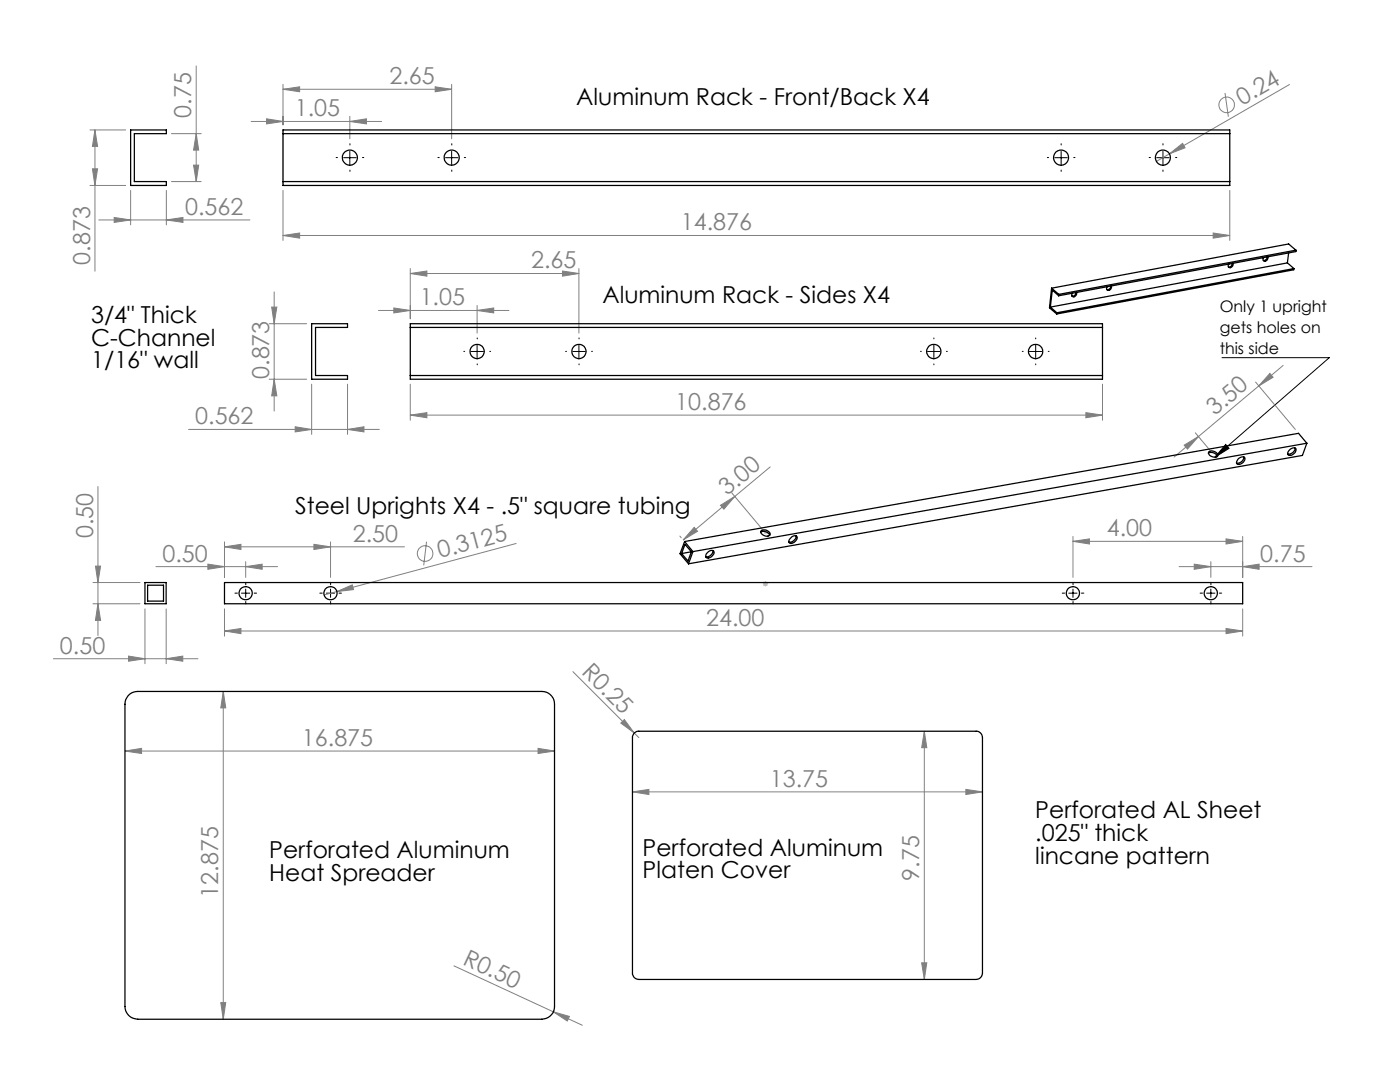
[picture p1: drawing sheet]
<svg xmlns="http://www.w3.org/2000/svg" width="279mm" height="216mm" viewBox="0 0 279 216" stroke-linecap="round" stroke-linejoin="round" font-family="sans-serif">
<g fill="none" stroke="#808080" stroke-width=".2">
<path d="M39.2 13.2v23M56.5 17.8l3.3-.5v1zM56.5 16.8v8.1M56.5 17.8h33.6M86.9 17.3l3.2 .5-3.2 .5zM90.1 16.8v10.9M244.5 18.6l.6 4.7M257.4 16.9l-24 13.8M18 25.9h7.1M18 37h7.1M18.5 33.7h1l-.6 3.3zM18.9 25.9v28.2"/>
<path d="M18.9 25.9l.6 3.3h-1zM26.1 38v6.9M33.2 38v6.9M34.2 36.2h5.9M34.2 26.7h5.9M38.6 32.9h1.1l-.5 3.3zM39.2 26.7l.5 3.3h-1.1zM50.1 24.2h26.1M53.2 23.7l3.3 .5-3.3 .5zM56.5 38v10M69.8 24.2l3.3-.5v1zM69.8 23.2v4.5"/>
<path d="M233.4 30.7l2.6-2.1 .5 .9zM233.4 30.7l-2.6 1.5M245.4 38v10M19.7 43.9h30.2M22.8 43.4l3.3 .5-3.3 .5zM33.2 43.9l3.3-.5v1zM54.7 58.2v23.8M56.5 47l3.3-.5v1zM56.5 47h188.9M81.9 54.6l3.3-.5v1zM81.9 53.6v10M81.9 54.6h33.6"/>
<path d="M112.3 54.1l3.2 .5-3.2 .5zM115.5 53.6v12.9M242.1 46.5l3.3 .5-3.3 .5zM53.7 64.6h7.5M53.7 75.7h7.5M54.2 61.3h1l-.5 3.3zM54.7 75.7l.5 3.3h-1zM62.2 76.7v10M69.4 76.7v10M75.5 61.9h26.1M78.6 61.5l3.3 .4-3.3 .5zM81.9 76.7v7.2"/>
<path d="M95.2 61.9l3.3-.4v.9zM95.2 61v5.5M220 76.7v7.2M250.6 76.2l7.9 9.5M253.4 74.5l.7 .8-2.9 1.7zM256.1 72.9l-16.9 14.2M19.5 97.1v29.7M37.6 85.7h38.1M58.9 85.2l3.3 .5-3.3 .5zM69.4 85.7l3.2-.5v1zM81.9 82.8l3.3-.5v1.1zM81.9 82.8h138.1"/>
<path d="M146 98.3l6.1 7.3M146.6 99.1l-10.3 8.6M153.7 93.2l-7.1 5.9M216.7 82.3l3.3 .5-3.3 .6zM236.3 88.8l2.9-1.7-2.2 2.5zM238.5 86.4l3 3.5M239.2 87.1l-4.9 4.1M18.6 116.2h9.3M19.1 113h1l-.6 3.2zM31.1 113.1h24.3M41.5 112.6l3.3 .5-3.3 .5zM44.8 109.1l3.3-.5v1z"/>
<path d="M44.8 108.1v7.2M44.8 109.1h35.9M49 113.1l3.3-.5v1zM49 112.1v3.1M62.7 108.6l3.3 .5-3.3 .5zM66 108.1v7.1M67.2 118l3.1-1.3 .3 1zM67.2 118l-2.5 .7M85.1 108.1l-.5 4.7M103 108.4l-35.8 9.6M135.7 107l.3 .3M138.5 105.2l.7 .8-2.9 1.7z"/>
<path d="M143.8 100.8l2.8-1.7-2.1 2.5zM214.1 108l3.3-.5v1zM214.1 107v8.2M214.1 108h33.9M235.3 113.1h26.5M238.3 112.6l3.4 .5-3.4 .5zM241.7 112.1v3.1M244.7 107.5l3.3 .5-3.3 .5zM248 113.1l3.3-.5v1zM248 107v8.3M10.7 131.4h28.8M18.6 120.5h9.3"/>
<path d="M19.5 120.5l.6 3.3h-1zM25.6 130.9l3.3 .5-3.3 .5zM28.9 121.5v10.9M33.2 131.4l3.3-.5v1zM33.2 121.5v10.9M44.6 138l.4 3.3h-.9zM44.6 138v65.4M44.8 125.9l3.3-.5v1zM44.8 121.5v5.4M44.8 125.9h203.2M114.3 134l13.2 13.2M244.7 125.4l3.3 .5-3.3 .5z"/>
<path d="M248 121.5v5.4M24.9 149.9l3.4-.6v1.1zM24.9 149.9h85.8M107.4 149.3l3.3 .6-3.3 .5zM123.9 144.3l.7-.7 2 2.7zM126.2 158l3.3-.5v1zM126.2 158h69.9M184.5 145.9v49.5M184.5 145.9l.5 3.3h-1.1zM192.8 157.5l3.3 .5-3.3 .5zM90.6 192.7l25.6 11.9M183.9 192.1h1.1l-.5 3.3z"/>
<path d="M44.1 200.1h.9l-.4 3.3zM110.4 201.9l3.2 .9-.4 .9z"/>
<circle cx="244.8" cy="20.9" r="1.56"/>
<circle cx="84.8" cy="110.5" r="1.55"/>
</g>
<g fill="none" stroke="#000" stroke-width=".2">
<path d="M68.6 31.5h2.5M69.8 30.2v2.5M88.9 31.5h2.5M90.1 30.2v2.5M210.5 31.5h2.5M211.8 30.2v2.5M230.8 31.5h2.5M232.1 30.2v2.5M94 70.1h2.5M95.2 68.9v2.5M114.3 70.1h2.5M115.5 68.9v2.5"/>
<path d="M185.1 70.1h2.5M186.4 68.9v2.5M205.4 70.1h2.5M206.7 68.9v2.5M243.9 71.4h21.4l-22.8 19.8M244.6 88.7l.7 .8-2.8 1.7zM48.2 118.4h1.6M49 117.5v1.7M65.1 118.4h1.7M66 117.5v1.7M213.3 118.4h1.6M214.1 117.5v1.7"/>
<path d="M240.8 118.4h1.7M241.7 117.5v1.7"/>
</g>
<path d="M152.3 116.5h1M152.4 106.1h1M152.4 116.1l.7 .7M152.5 105.8l.7 .7M152.8 116v1M152.9 105.6v1M153.1 116.1l-.7 .7M153.2 105.8l-.7 .7" fill="none" stroke="#c0c0c0" stroke-width=".2"/>
<g fill="none" stroke="#000" stroke-width=".2" stroke-dasharray="15.2 1.3 1.3 1.3">
<path d="M67.3 31.4h-.2M69.8 28.9v-.2M69.8 33.9v.3M72.3 31.4h.3M87.7 31.4h-.3M90.2 28.9v-.2M90.2 33.9v.3M92.7 31.4h.2M209.3 31.4h-.3M211.8 28.9v-.2M211.8 33.9v.3M214.3 31.4h.2"/>
<path d="M229.6 31.4h-.3M232.1 28.9v-.2M232.1 33.9v.3M234.6 31.4h.3M92.7 70.1h-.1M95.2 67.6v-.2M95.2 72.6v.2M97.7 70.1h.2M113.1 70.1h-.2M115.6 67.6v-.2M115.6 72.6v.2M118.1 70.1h.1"/>
<path d="M183.9 70.1h-.2M186.4 67.6v-.2M186.4 72.6v.2M188.9 70.1h.2M204.2 70.1h-.2M206.7 67.6v-.2M206.7 72.6v.2M209.2 70.1h.2M47.4 118.4h-.5M49 116.7v-.5M50.7 118.4h.5M64.3 118.4h-.5"/>
<path d="M66 116.7v-.5M67.6 118.4h.5M212.5 118.4h-.5M214.1 116.7v-.5M215.8 118.4h.5M240 118.4h-.5M241.7 116.7v-.5M243.3 118.4h.5M49 120v.5M66 120v.5M214.1 120v.5M241.7 120v.5"/>
</g>
<path d="M244.6 88.7l.7 .8-2.8 1.7z" fill="#000"/>
<g fill="#808080">
<path d="M123.9 144.3l.7-.7 2 2.7z"/>
<path d="M110.4 201.9l3.2 .9-.4 .9z"/>
<path d="M67.2 118l3.1-1.3 .3 1z"/>
<path d="M233.4 30.7l2.6-2.1 .5 .9z"/>
<path d="M33.2 131.4l3.3-.5v1zM25.6 130.9l3.3 .5-3.3 .5z"/>
<path d="M56.5 47l3.3-.5v1zM242.1 46.5l3.3 .5-3.3 .5zM53.2 23.7l3.3 .5-3.3 .5zM69.8 24.2l3.3-.5v1zM56.5 17.8l3.3-.5v1zM86.9 17.3l3.2 .5-3.2 .5zM81.9 82.8l3.3-.5v1.1zM216.7 82.3l3.3 .5-3.3 .6zM78.6 61.5l3.3 .4-3.3 .5zM95.2 61.9l3.3-.4v.9zM81.9 54.6l3.3-.5v1zM112.3 54.1l3.2 .5-3.2 .5zM126.2 158l3.3-.5v1zM192.8 157.5l3.3 .5-3.3 .5z"/>
<path d="M24.9 149.9l3.4-.6v1.1zM107.4 149.3l3.3 .6-3.3 .5z"/>
<path d="M41.5 112.6l3.3 .5-3.3 .5zM49 113.1l3.3-.5v1zM44.8 109.1l3.3-.5v1zM62.7 108.6l3.3 .5-3.3 .5z"/>
<path d="M44.8 125.9l3.3-.5v1zM244.7 125.4l3.3 .5-3.3 .5z"/>
<path d="M248 113.1l3.3-.5v1zM238.3 112.6l3.4 .5-3.4 .5zM244.7 107.5l3.3 .5-3.3 .5zM214.1 108l3.3-.5v1z"/>
<path d="M138.5 105.2l.7 .8-2.9 1.7zM143.8 100.8l2.8-1.7-2.1 2.5z"/>
<path d="M253.4 74.5l.7 .8-2.9 1.7zM236.3 88.8l2.9-1.7-2.2 2.5z"/>
<path d="M19.5 120.5l.6 3.3h-1zM19.1 113h1l-.6 3.2z"/>
<path d="M38.6 32.9h1.1l-.5 3.3zM39.2 26.7l.5 3.3h-1.1z"/>
<path d="M18.9 25.9l.6 3.3h-1zM18.5 33.7h1l-.6 3.3zM54.2 61.3h1l-.5 3.3zM54.7 75.7l.5 3.3h-1zM44.6 138l.4 3.3h-.9zM44.1 200.1h.9l-.4 3.3zM184.5 145.9l.5 3.3h-1.1zM183.9 192.1h1.1l-.5 3.3z"/>
<path d="M22.8 43.4l3.3 .5-3.3 .5zM33.2 43.9l3.3-.5v1zM58.9 85.2l3.3 .5-3.3 .5zM69.4 85.7l3.2-.5v1z"/>
</g>
<g fill="none" stroke="#000" stroke-width=".25">
<path d="M26.1 25.9h7.1v.8h-6.4v9.5h6.4v.8h-7.1zM56.5 25.9h188.9v11.1h-188.9zM56.5 36.2h188.9M56.5 26.7h188.9M209.9 57.5l1.4 1.2M209.9 57.5l-.5 3.9 1.5 1.3M211.3 59l-1.3-1.1-.4 3.4M211.3 58.7v.3M214.7 58.4a.68 .68 0 0 1-.8 .7M214.8 58.3a.55 .55 0 0 1-.2 .8 .55 .55 0 0 1-.7-.2l.1-.4M221.7 57.1a.68 .68 0 0 1-.8 .7M221.8 57a.55 .55 0 0 1-.2 .8 .55 .55 0 0 1-.8-.2l.2-.4"/>
<path d="M245.9 52.6a.68 .68 0 0 1-.8 .7M246 52.5a.55 .55 0 0 1-.1 .8 .55 .55 0 0 1-.8-.2l.2-.4M252.9 51.3a.73 .73 0 0 1-.8 .7M253 51.2a.55 .55 0 0 1-.2 .8 .55 .55 0 0 1-.7-.2l.1-.4M256.9 52.5l-47.3 8.8M256.9 52.5l1.3 1.1M257.2 50.4l-.3 2.1M258.2 53.6l-47.3 8.8M258.2 53.6v.2l-47.3 8.9M258.6 49.9l-47.3 8.8M258.6 49.9l-1.4-1.2-47.3 8.8M258.6 49.9v.3l-47.3 8.8"/>
<path d="M62.2 64.6h7.2v.7h-6.4v9.6h6.4v.8h-7.2zM81.9 64.6h138.1v11.1h-138.1zM81.9 74.9h138.1M81.9 65.3h138.1M209.6 61.3l1.3 1.1M210.9 62.4v.3M241.2 90.4a1.31 1.31 0 0 1 1.8 .7M241.3 90.1a1.29 1.29 0 0 1 1.8 .8 1.11 1.11 0 0 1-1.9-.3zM247.3 91.4l.2-.1a.54 .54 0 0 1 .8-.1 .54 .54 0 0 1-.1 .9l-.9 .6a.45 .45 0 0 1-.5-.2 .45 .45 0 0 1 .1-.6zM248.2 91.2a1.27 1.27 0 0 1-1.4 1.2M257.3 89.9l.4-.4a.54 .54 0 0 1 .9-.1 .54 .54 0 0 1-.1 .9l-.7 .5a.55 .55 0 0 1-.8-.2 .55 .55 0 0 1 .3-.7zM258.4 89.4a1.26 1.26 0 0 1-1.4 1.2"/>
<path d="M260.8 88.4l-1.6-1.9-122.6 21.6M260.8 88.4l-122.5 21.7M260.8 88.4l-.9 2.5-122.5 21.6M28.9 116.2h4.3v4.3h-4.3zM29.5 116.8h3.1v3.1h-3.1zM44.8 116.2h203.2v4.3h-203.2zM136.6 108.1l1.7 2M136.6 108.1l-.9 2.4 1.7 2M138 110.1l-1.3-1.5-.7 1.9M138 110.1l-.7 1.8-1.3-1.4M138 110.1l-2 .4M138.3 110.1l-.9 2.4"/>
<path d="M141.1 110.3l.5-.3a.54 .54 0 0 1 .8-.1 .54 .54 0 0 1-.1 .8l-.7 .6a.5 .5 0 0 1-.8-.3zM142.3 109.9a1.33 1.33 0 0 1-1.5 1.2M151.8 106.2a1.33 1.33 0 0 1 1.8 .6M151.9 105.9a1.23 1.23 0 0 1 1.8 .7 1.09 1.09 0 0 1-1.1 .3 1.09 1.09 0 0 1-.8-.9zM157.7 107.4l.5-.4a.54 .54 0 0 1 .8 0 .54 .54 0 0 1-.1 .8l-.7 .5a.5 .5 0 0 1-.8-.2zM158.9 106.9a1.32 1.32 0 0 1-1.5 1.3M25.5 138.9a2.43 2.43 0 0 1 2-.9h80.6a2.5 2.5 0 0 1 2.6 2.5v60.3a2.57 2.57 0 0 1-2.6 2.6h-80.6a2.57 2.57 0 0 1-2.6-2.6v-60.3a2.41 2.41 0 0 1 .6-1.6zM126.6 146.3l.6-.4h67.6a1.26 1.26 0 0 1 1.3 1.3v47a1.33 1.33 0 0 1-1.3 1.2h-67.3a1.26 1.26 0 0 1-1.3-1.2v-47.3z"/>
<circle cx="69.8" cy="31.4" r="1.51"/>
<circle cx="90.1" cy="31.4" r="1.51"/>
<circle cx="211.8" cy="31.4" r="1.51"/>
<circle cx="232.1" cy="31.4" r="1.51"/>
<circle cx="95.2" cy="70.1" r="1.43"/>
<circle cx="115.5" cy="70.1" r="1.43"/>
<circle cx="186.4" cy="70.1" r="1.43"/>
<circle cx="206.7" cy="70.1" r="1.43"/>
<circle cx="49" cy="118.4" r="1.32"/>
<circle cx="66" cy="118.4" r="1.32"/>
<circle cx="214.1" cy="118.4" r="1.32"/>
<circle cx="241.6" cy="118.4" r="1.32"/>
</g>
<g font-size="4.7" fill="#808080">
<text x="77.7" y="16.8">2.65</text>
<text x="38.1" y="23.5" transform="rotate(-90 38.1 23.5)">0.75</text>
<text x="58.9" y="23.2">1.05</text>
<text x="247.9" y="21.1" transform="rotate(-30 247.9 21.1)">0.24</text>
<text x="37" y="42.9">0.562</text>
<text x="135.9" y="46">14.876</text>
<text x="18" y="52.8" transform="rotate(-90 18 52.8)">0.873</text>
<text x="106" y="53.6">2.65</text>
<text x="83.8" y="60.9">1.05</text>
<text x="53.7" y="75.6" transform="rotate(-90 53.7 75.6)">0.873</text>
<text x="134.8" y="81.8">10.876</text>
<text x="242.4" y="83.1" transform="rotate(-40 242.4 83.1)">3.50</text>
<text x="39" y="84.6">0.562</text>
<text x="145.2" y="99" transform="rotate(-40 145.2 99)">3.00</text>
<text x="18.6" y="107.4" transform="rotate(-90 18.6 107.4)">0.50</text>
<text x="220.9" y="107">4.00</text>
<text x="32.4" y="112">0.50</text>
<text x="70.4" y="108.1">2.50</text>
<text x="87.8" y="111.4" transform="rotate(-15 87.8 111.4)">0.3125</text>
<text x="251.5" y="112">0.75</text>
<text x="140.9" y="124.9">24.00</text>
<text x="12" y="130.4">0.50</text>
<text x="115.9" y="134.2" transform="rotate(45 115.9 134.2)">R0.25</text>
<text x="60.3" y="148.8">16.875</text>
<text x="153.7" y="157">13.75</text>
<text x="43.6" y="179.1" transform="rotate(-90 43.6 179.1)">12.875</text>
<text x="183.5" y="175.7" transform="rotate(-90 183.5 175.7)">9.75</text>
<text x="92.2" y="192.3" transform="rotate(25 92.2 192.3)">R0.50</text>
</g>
<g font-size="4.7">
<text x="115" y="21">Aluminum Rack - Front/Back X4</text>
<text x="18.2" y="64.4">3/4&quot; Thick</text>
<text x="120.2" y="60.5">Aluminum Rack - Sides X4</text>
<text x="18.2" y="69">C-Channel</text>
<text x="18.2" y="73.5">1/16&quot; wall</text>
<text x="58.9" y="102.5">Steel Uprights X4 - .5&quot; square tubing</text>
<text x="206.6" y="163.3">Perforated AL Sheet</text>
<text x="206.6" y="167.8">.025&quot; thick</text>
<text x="53.7" y="171.2">Perforated Aluminum</text>
<text x="128.2" y="170.8">Perforated Aluminum</text>
<text x="206.6" y="172.4">lincane pattern</text>
<text x="53.7" y="175.7">Heat Spreader</text>
<text x="128.2" y="175.3">Platen Cover</text>
</g>
<g font-size="3.2">
<text x="243.4" y="62.3">Only 1 upright</text>
<text x="243.4" y="66.5">gets holes on</text>
<text x="243.4" y="70.6">this side</text>
</g>
</svg>
